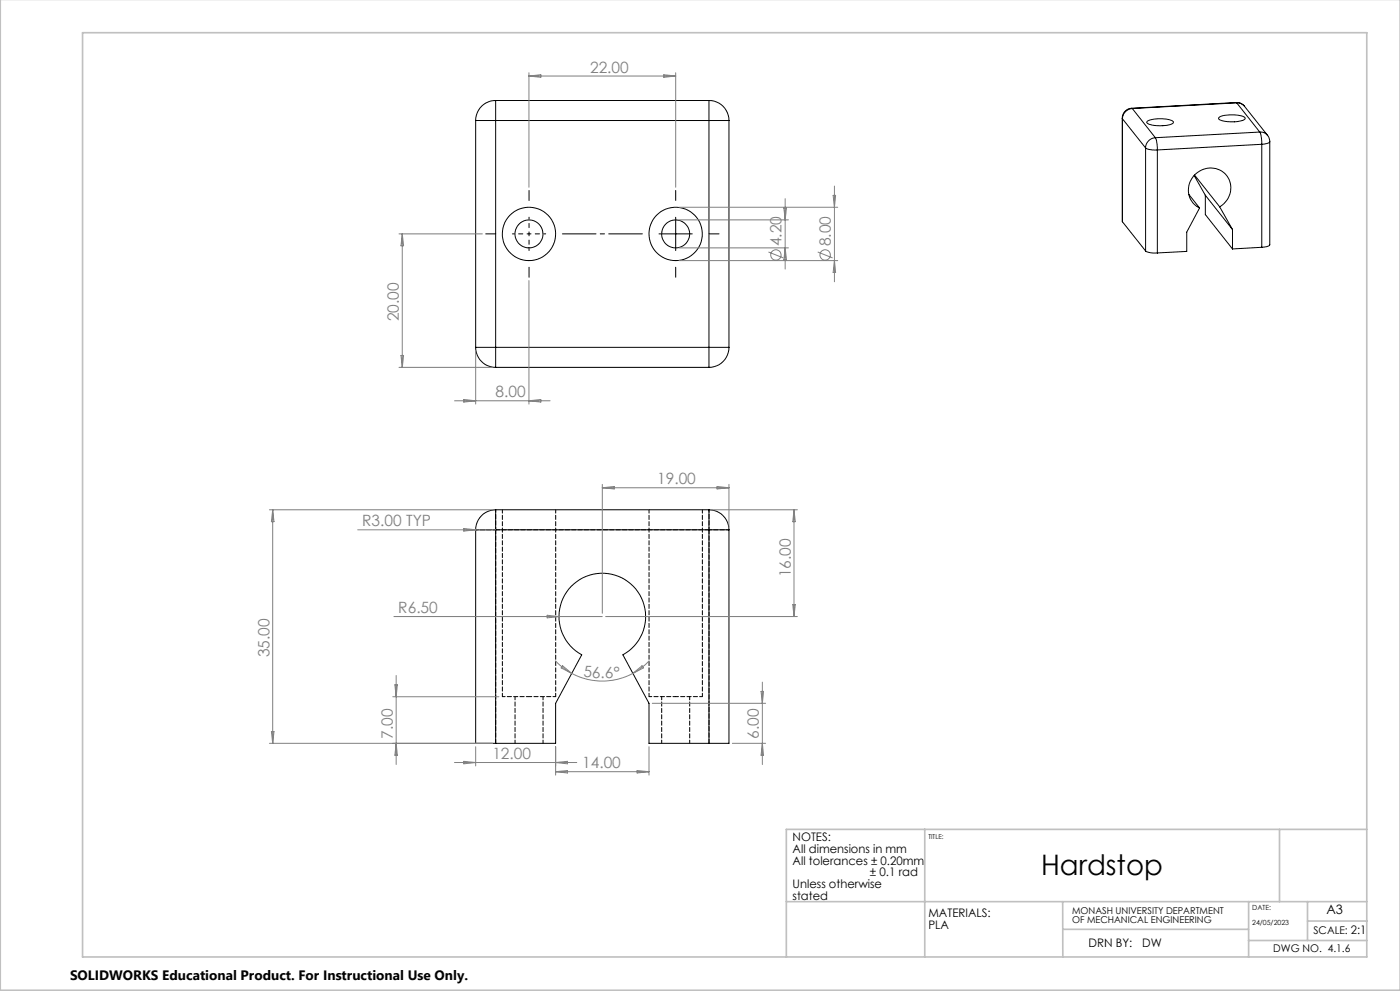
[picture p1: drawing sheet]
<svg xmlns="http://www.w3.org/2000/svg" width="420mm" height="297mm" viewBox="0 0 420 297" stroke-linecap="round" stroke-linejoin="round" font-family="sans-serif">
<g fill="none" stroke="#000" stroke-width=".3">
<path d="M142.7 36.1h6M142.7 36.1v68M148.7 30.1v6M148.7 30.1a6 6 0 0 0-6 6M148.7 36.1v68M148.7 30.1h64M148.7 36.1h64M212.7 30.1v6M212.7 30.1a6 6 0 0 1 6 6M212.7 36.1h6M212.7 36.1v68M218.7 36.1v68"/>
<path d="M336.7 35.4v31.1M336.7 35.4v.2M336.7 35.6l7 8.7M336.7 35.6v30.9M339.5 32.5a2.95 2.95 0 0 0-2.8 2.9M339.5 32.5h.2M339.7 32.5a3.2 3.2 0 0 0-3 3.1M339.7 32.5l6.9 8.8M344.3 36.3a10.2 10.2 0 0 1 7.6 .1 .59 .59 0 0 1 0 .6 .59 .59 0 0 1-.6 .2 9.9 9.9 0 0 1-7.2-.4zM365.7 35.2a9.9 9.9 0 0 1 7.8 0 .6 .6 0 0 1-.7 .9 10.4 10.4 0 0 1-7.2-.4zM370.8 30.7a2.84 2.84 0 0 1 2.5 1.2M370.8 30.7l.2 .1"/>
<path d="M370.8 30.7l-31.3 1.8M371 30.8a2.87 2.87 0 0 1 2.3 1.1M371 30.8l-31.3 1.7M371 30.8l6.9 8.8M373.3 31.9l7 8.7M377.9 39.6l.4 1 .2 2.6M377.9 39.6a2.64 2.64 0 0 1 2.4 1M377.9 39.6l-31.3 1.7M343.7 44.3l1.2 .5 2.3 .1M343.7 44.3v30.9M346.6 41.3a3.1 3.1 0 0 0-2.9 3M346.6 41.3l.4 1.1 .2 2.5"/>
<path d="M347.2 44.9v30.9M356.7 58.3l3.2 4M358.2 52.6l3.4 5.9M358.4 52.5l7.5 9.5M361.6 58.5l8.1 10.3M361.6 58.5v5.8l8.1 10.3M378.5 43.2l-31.3 1.7M378.5 43.2v30.9M380.3 40.6l.4 .6 .2 1.3M380.9 42.5v30.8a2.51 2.51 0 0 1-2.4 .8M380.9 42.5l-.5 .4-1.9 .3M197.7 70.1h10"/>
<path d="M202.7 65.1v10M336.7 66.5l7 8.7M343.7 75.2l1.6 .6h1.9M359.9 62.3l-3.9 7.3v5.7l-8.8 .5M365.9 62a6.2 6.2 0 0 0 2.2-9.2 6.2 6.2 0 0 0-9.4-.7 6.1 6.1 0 0 0 1.2 10.2M365.9 62l3.8 6.8M369.7 68.8v5.8M378.5 74.1l-8.8 .5M142.7 104.1h6M142.7 104.1a6 6 0 0 0 6 6M148.7 104.1v6M148.7 104.1h64"/>
<path d="M148.7 110.1h64M212.7 104.1h6M212.7 104.1v6M218.7 104.1a6 6 0 0 1-6 6M142.7 158.8h6M142.7 158.8v64h6M148.7 152.8v6M148.7 152.8a6 6 0 0 0-6 6M148.7 158.8v64M148.7 158.8h64M148.7 152.8h64M212.7 158.8h6"/>
<path d="M212.7 152.8v6M212.7 152.8a6 6 0 0 1 6 6M212.7 158.8v64M218.7 158.8v64h-6M148.7 222.8h18v-12l7.8-14.6a13 13 0 0 1-3.9-19.7 13 13 0 0 1 20.1 0 13 13 0 0 1-3.8 19.7l7.8 14.6v12h18"/>
<circle cx="158.7" cy="70.1" r="8"/>
<circle cx="158.7" cy="70.1" r="4.2"/>
<circle cx="202.7" cy="70.1" r="4.2"/>
<circle cx="202.7" cy="70.1" r="8"/>
</g>
<path d="M150.7 208.8h8M158.7 208.8h8M194.7 208.8h8M202.7 208.8h8" fill="none" stroke="#000" stroke-width=".3" stroke-dasharray="1.3 .6" stroke-dashoffset=".4"/>
<path d="M148.7 158.8h-6M148.7 158.8v-6M212.7 152.8v6M218.7 158.8h-6" fill="none" stroke="#000" stroke-width=".3" stroke-dasharray="1.3 .6" stroke-dashoffset=".5"/>
<path d="M148.7 158.8h64M212.7 158.8v64M148.7 222.8v-64" fill="none" stroke="#000" stroke-width=".3" stroke-dasharray="1.3 .6" stroke-dashoffset=".1"/>
<path d="M150.7 152.8v56M194.7 152.8v56M154.5 208.8v14M166.7 208.8v-56M198.5 208.8v14M210.7 208.8v-56M162.9 222.8v-14M206.9 222.8v-14" fill="none" stroke="#000" stroke-width=".3" stroke-dasharray="1.3 .6" stroke-dashoffset=".3"/>
<g fill="none" stroke="#808080" stroke-width=".3">
<path d="M158.7 21.8v34.3M158.7 22.8l3.5-.4v.8zM158.7 22.8h44M199.1 22.4l3.6 .4-3.6 .4zM202.7 21.8v34.3M235.5 59.5v21.1M249.9 58.6h.8l-.4 3.5zM250.3 55.8v28.7M119.7 70.1h25M120.7 70.1v40M120.7 70.1l.4 3.6h-.8zM203.7 62.1h47.6"/>
<path d="M203.7 78.1h47.6M203.7 65.9h32.8M203.7 74.3h32.8M230.5 75.5l4.5 1.8M235.2 62.4h.7l-.4 3.5zM235.5 74.3l.4 3.6h-.7zM245.3 75.5l4.5 1.8M250.3 78.1l.4 3.6h-.8zM158.7 84.1v37M119.7 110.1h28M120.3 106.5h.8l-.4 3.6zM139.1 119.7l3.6 .4-3.6 .4z"/>
<path d="M142.7 105.1v16M136.3 120.1h28.7M158.7 120.1l3.5-.4v.8zM80.8 152.8h66.9M81.8 152.8l.4 3.5h-.8zM81.8 152.8v70M107.3 158.8h41.4M139.1 158.4l3.6 .4-3.6 .4zM180.7 145.2v38.6M180.7 146.2h38M180.7 146.2l3.6-.4v.7zM213.7 152.8h25.5"/>
<path d="M215.1 145.8l3.6 .4-3.6 .3zM218.7 145.2v12.6M238.2 152.8v32M238.2 152.8l.4 3.5h-.8zM118.2 184.8h62.5M164.1 184.4l3.6 .4-3.6 .4zM166.6 198l2.8 2.5 2.1 1.3M168.8 199.5l2.7 2.3-3.2-1.6zM181.7 184.8h57.5M194.8 198l-2.8 2.5-2.1 1.3M237.8 181.2h.8l-.4 3.6zM81.4 219.2h.8l-.4 3.6z"/>
<path d="M117.8 208.8h31.9M118.5 205.2h.7l-.3 3.6zM118.9 202.5v26.6M171.5 201.8a19.5 19.5 0 0 0 18.4 0M189.9 201.8l2.7-2.3 .4 .7zM195.7 210.8h34M228.3 207.2h.8l-.4 3.6zM228.7 204.4v24.7M80.8 222.8h66.9M118.9 222.8l.3 3.5h-.7zM136.3 228.5h36.7M139.1 228.2l3.6 .3-3.6 .4z"/>
<path d="M142.7 223.8v5.7M166.7 223.8v8.5M166.7 228.5l3.6-.3v.7zM166.7 231.3l3.6-.4v.8zM166.7 231.3h28M191.1 230.9l3.6 .4-3.6 .4zM194.7 223.8v8.5M219.7 222.8h10M228.7 222.8l.4 3.5h-.8z"/>
<circle cx="232.8" cy="76.4" r="1.56"/>
<circle cx="247.5" cy="76.4" r="1.55"/>
</g>
<path d="M148.7 70.1h-3M158.7 60.1v-3M202.7 60.1v-3M212.7 70.1h3M158.7 80.1v3M202.7 80.1v3" fill="none" stroke="#000" stroke-width=".3" stroke-dasharray="15.2 1.3 1.3 1.3"/>
<path d="M158.7 70.1v-5M158.7 70.1h-5M158.7 70.1v5M158.7 70.1h5" fill="none" stroke="#000" stroke-width=".3" stroke-dasharray="15.2 1.3 1.3 1.3" stroke-dashoffset="14.6"/>
<path d="M168.7 70.1h24" fill="none" stroke="#000" stroke-width=".3" stroke-dasharray="15.2 1.3 1.3 1.3" stroke-dashoffset="5.1"/>
<path d="M.1 -.1v296.9h419.9M24.8 9.8h385.2v277h-385.2zM277.4 248.6v38.2M383.9 248.6v21.6M410 248.6h-174.1v38.2M235.9 270.2h174.1M318.8 270.2v16.6M318.8 278.5h55.8M374.6 270.2v16.6M392.3 270.2v11.7M392.3 276h17.8M374.6 281.9h35.4" fill="none" stroke="#c0c0c0" stroke-width=".5"/>
<text font-size="8.5" x="312.3" y="262.1">Hardstop</text>
<g font-size="4.7" fill="#808080">
<text x="177" y="21.8">22.00</text>
<text x="234.5" y="73.8" transform="rotate(-90 234.5 73.8)">4.20</text>
<text x="249.3" y="73.8" transform="rotate(-90 249.3 73.8)">8.00</text>
<text x="119.7" y="96.3" transform="rotate(-90 119.7 96.3)">20.00</text>
<text x="148.7" y="119.1">8.00</text>
<text x="197.1" y="145.1">19.00</text>
<text x="108.6" y="157.8">R3.00 TYP</text>
<text x="237.2" y="173.1" transform="rotate(-90 237.2 173.1)">16.00</text>
<text x="119.5" y="183.8">R6.50</text>
<text x="80.8" y="197" transform="rotate(-90 80.8 197)">35.00</text>
<text x="175" y="203" transform="rotate(1 175 203)">56.6°</text>
<text x="117.8" y="221.4" transform="rotate(-90 117.8 221.4)">7.00</text>
<text x="227.7" y="221.4" transform="rotate(-90 227.7 221.4)">6.00</text>
<text x="147.7" y="227.5">12.00</text>
<text x="174.6" y="230.3">14.00</text>
</g>
<text font-size="4.1" x="21" y="293.7">SOLIDWORKS Educational Product. For Instructional Use Only.</text>
<text font-size="3.9" x="398" y="273.9">A3</text>
<g font-size="3.5">
<text x="237.8" y="252.1">NOTES:</text>
<text x="237.8" y="255.6">All dimensions in mm</text>
<text x="237.8" y="259.2">All tolerances ± 0.20mm</text>
<text x="260.9" y="262.7">± 0.1 rad</text>
<text x="237.8" y="266.2">Unless otherwise</text>
<text x="237.8" y="269.7">stated</text>
<text x="278.5" y="275">MATERIALS:</text>
<text x="278.5" y="278.5">PLA</text>
<text x="326.5" y="283.8">DRN BY:</text>
<text x="342.6" y="283.8">DW</text>
</g>
<g font-size="3.2">
<text x="394" y="279.8">SCALE: 2:1</text>
<text x="382" y="285.4">DWG NO. 4.1.6</text>
</g>
<g font-size="2.8">
<text x="321.6" y="273.9">MONASH UNIVERSITY DEPARTMENT</text>
<text x="321.6" y="276.8">OF MECHANICAL ENGINEERING</text>
</g>
<g font-size="2.1">
<text x="375.7" y="272.8">DATE:</text>
<text x="375.7" y="277.1">24/05/2023</text>
</g>
<text font-size="2" x="278.5" y="251.4">TITLE:</text>
</svg>
